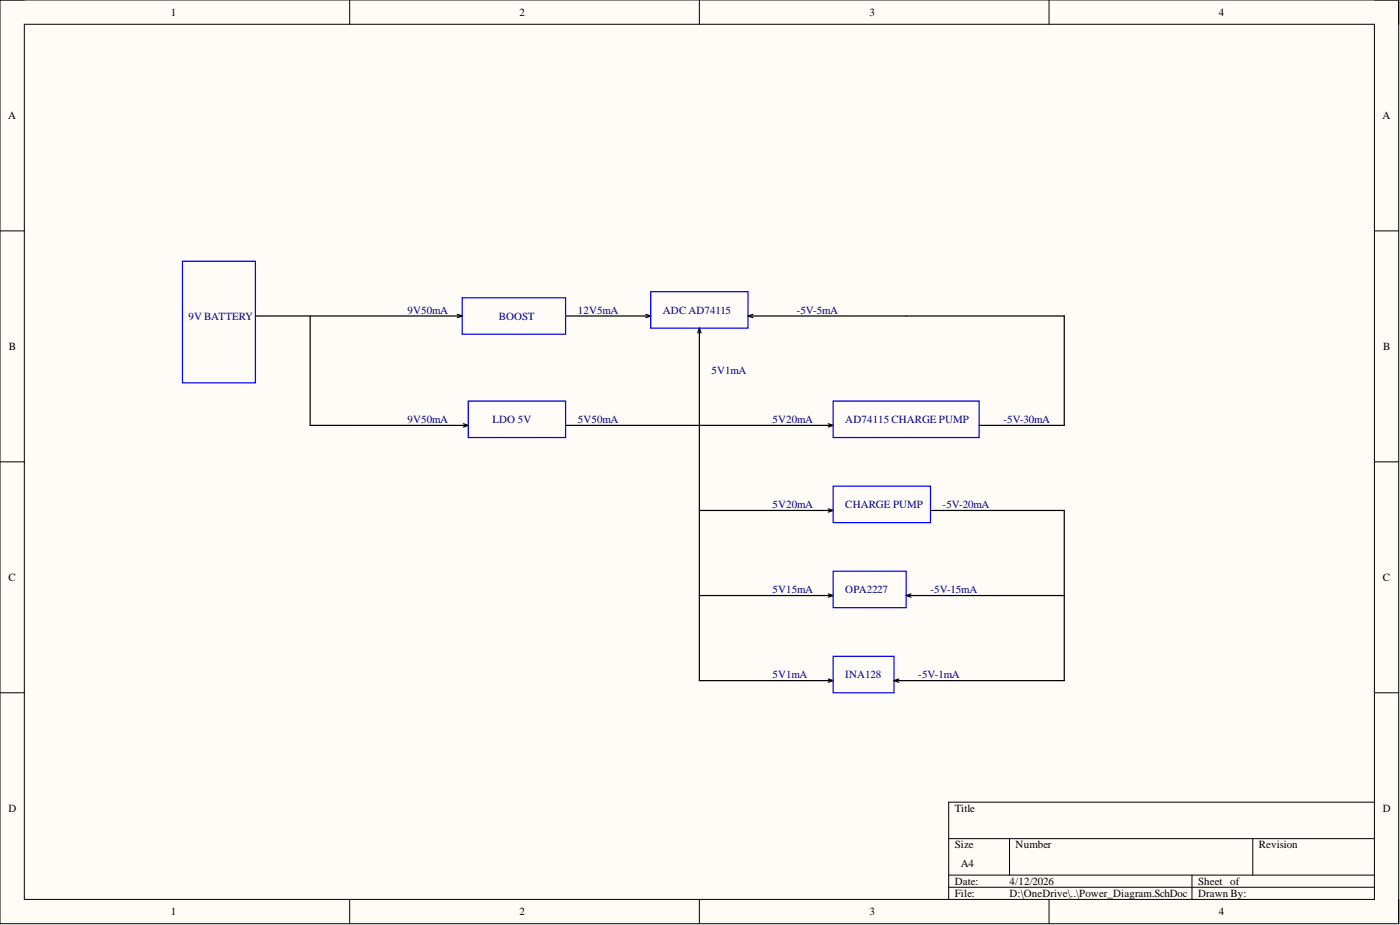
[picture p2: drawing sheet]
<svg xmlns="http://www.w3.org/2000/svg" width="292mm" height="193mm" viewBox="0 0 292 193" stroke-linecap="round" stroke-linejoin="round" font-family="sans-serif">
<path d="M0 0h291.8v192.7h-291.8z" fill-rule="evenodd" fill="#fffcf8"/>
<path d="M0 0h291.8v192.7h-291.8z" fill="none" stroke="#000" stroke-width=".21"/>
<path d="M5.1 5.1h281.7v182.5h-281.7z" fill-rule="evenodd" fill="#fffcf8"/>
<g fill="none" stroke="#000" stroke-width=".21">
<path d="M0 0h5.1M73 0v5.1M145.9 0v5.1M218.9 0v5.1M286.8 0h5v5.1M5.1 5.1h281.7v182.5h-281.7zM0 48.2h5.1M286.8 48.2h5M0 96.3h5.1M286.8 96.3h5M0 144.5h5.1M286.8 144.5h5"/>
<path d="M197.9 175h88.9M210.6 175v7.6M261.4 175v7.6M286.8 167.3h-88.9v20.3M73 187.6v5.1M145.9 187.6v5.1M197.9 182.6h88.9M197.9 185.1h88.9M218.9 187.6v5.1M248.7 182.6v5M291.8 187.6v5.1"/>
</g>
<path d="M38.1 54.5h15.2v25.4h-15.2zM96.4 62.1h21.6v7.6h-21.6zM135.8 60.8h20.3v7.7h-20.3zM97.7 83.7h20.3v7.6h-20.3zM173.8 83.7h30.5v7.6h-30.5zM173.8 119.2h15.3v7.6h-15.3zM173.8 101.4h20.3v7.6h-20.3zM173.8 136.9h12.7v7.6h-12.7z" fill="none" stroke="#00f" stroke-width=".25"/>
<g fill="none" stroke="#000" stroke-width=".25">
<path d="M53.3 65.9h43.1M64.7 65.9v22.8h33M95.4 65.6l1 .3M96.4 65.9l-1 .4M118 65.9h17.8M134.8 65.6l1 .3M135.8 65.9l-1 .4M145.9 68.5v73.5h27.9M145.9 68.5l-.3 1M145.9 68.5l.4 1M156.1 65.9h65.9v22.8h-17.7M156.1 65.9l1 .4"/>
<path d="M157.1 65.6l-1 .3M96.7 88.4l1 .3M97.7 88.7l-1 .4M118 88.7h55.8M172.8 88.4l1 .3M173.8 88.7l-1 .4M145.9 106.5h27.9M172.8 106.2l1 .3M173.8 106.5l-1 .3M194.1 106.5h27.9v35.5h-35.5M145.9 124.2h27.9M172.8 123.9l1 .3"/>
<path d="M173.8 124.2l-1 .4M189.1 124.2h32.9M189.1 124.2l1 .4M190.1 123.9l-1 .3M172.8 141.7l1 .3M173.8 142l-1 .3M186.5 142l1 .3M187.5 141.7l-1 .3"/>
</g>
<g font-size="2.3">
<text x="35.6" y="3.3">1</text>
<text x="108.4" y="3.3">2</text>
<text x="181.4" y="3.3">3</text>
<text x="254.3" y="3.3">4</text>
<text x="1.7" y="24.8">A</text>
<text x="288.5" y="24.8">A</text>
<text x="1.9" y="73">B</text>
<text x="288.6" y="73">B</text>
<text x="1.8" y="121.2">C</text>
<text x="288.5" y="121.2">C</text>
<text x="1.8" y="169.4">D</text>
<text x="199.2" y="169.4">Title</text>
<text x="288.5" y="169.4">D</text>
<text x="199.2" y="177">Size</text>
<text x="211.9" y="177">Number</text>
<text x="262.7" y="177">Revision</text>
<text x="199.2" y="184.6">Date:</text>
<text x="200.5" y="180.8">A4</text>
<text x="210.6" y="184.6">4/12/2026</text>
<text x="250" y="184.6">Sheet of</text>
<text x="35.6" y="190.9">1</text>
<text x="108.4" y="190.9">2</text>
<text x="181.4" y="190.9">3</text>
<text x="199.2" y="187.1">File:</text>
<text x="210.6" y="187.1">D:\OneDrive\..\Power_Diagram.SchDoc</text>
<text x="250" y="187.1">Drawn By:</text>
<text x="254.3" y="190.9">4</text>
</g>
<g font-size="2.3" fill="#000080">
<text x="85" y="65.4">9V50mA</text>
<text x="120.5" y="65.4">12V5mA</text>
<text x="138.3" y="65.4">ADC AD74115</text>
<text x="166.2" y="65.4">-5V-5mA</text>
<text x="39.3" y="66.7">9V BATTERY</text>
<text x="104" y="66.7">BOOST</text>
<text x="148.5" y="78.1">5V1mA</text>
<text x="85" y="88.2">9V50mA</text>
<text x="102.8" y="88.2">LDO 5V</text>
<text x="120.5" y="88.2">5V50mA</text>
<text x="161.1" y="88.2">5V20mA</text>
<text x="176.4" y="88.2">AD74115 CHARGE PUMP</text>
<text x="209.4" y="88.2">-5V-30mA</text>
<text x="161.1" y="106">5V20mA</text>
<text x="176.4" y="106">CHARGE PUMP</text>
<text x="196.7" y="106">-5V-20mA</text>
<text x="161.1" y="123.7">5V15mA</text>
<text x="176.4" y="123.7">OPA2227</text>
<text x="194.1" y="123.7">-5V-15mA</text>
<text x="161.1" y="141.5">5V1mA</text>
<text x="176.4" y="141.5">INA128</text>
<text x="191.6" y="141.5">-5V-1mA</text>
</g>
</svg>
